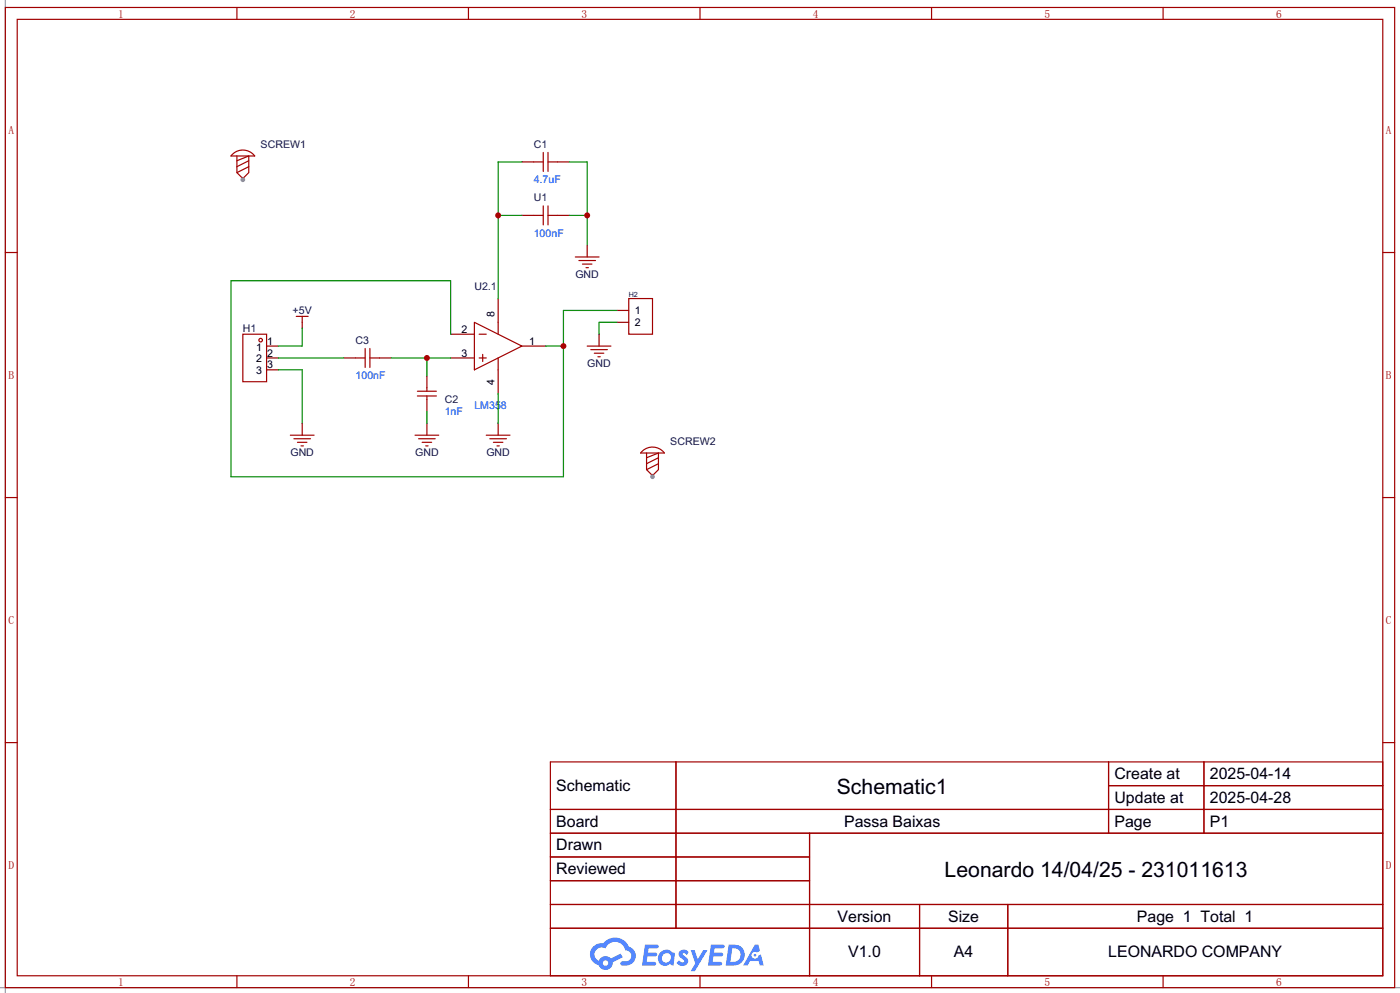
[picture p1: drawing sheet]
<svg xmlns="http://www.w3.org/2000/svg" width="299mm" height="212mm" viewBox="0 0 299 212" stroke-linecap="round" stroke-linejoin="round" font-family="sans-serif">
<path d="M1.1 0v212.3M0 211.1h299.5" fill="none" stroke="#999" stroke-width=".25"/>
<g fill="none" stroke="#a10000" stroke-width=".25">
<path d="M1.1 1.6h297.2v209.5h-297.2zM3.7 4.1h292.1v204.5h-292.1zM50.7 1.6v2.5M100.2 1.6v2.5M149.7 1.6v2.5M199.3 1.6v2.5M248.8 1.6v2.5M1.1 54h2.6M295.8 54h2.5M1.1 106.4h2.6M295.8 106.4h2.5M1.1 158.8h2.6"/>
<path d="M295.8 158.8h2.5M117.7 162.9h178.1v45.7h-178.1zM117.7 173h178.1M117.7 178.1h178.1M144.6 162.9v35.5M173.2 178.1v30.5M237.1 162.9v15.2M237.1 168h58.7M257.5 162.9v15.2M117.7 183.2h55.5M117.7 193.4h178.1M117.7 188.3h55.5"/>
<path d="M117.7 198.4h178.1M196.7 193.4v15.2M215.6 193.4v15.2M50.7 208.6v2.5M100.2 208.6v2.5M149.7 208.6v2.5M199.3 208.6v2.5M248.8 208.6v2.5"/>
</g>
<g fill="#5487ff">
<path d="M145.5 203.3a1.3 1.3 0 0 1 1.8 .3l-.4 .6a.54 .54 0 0 0-.9-.2l.1 .2a1.28 1.28 0 0 1 .8 2 1.53 1.53 0 0 1-2.2-.3l.5-.6 .8 .4a.31 .31 0 0 0 .4-.2 .31 .31 0 0 0-.3-.4 1.12 1.12 0 0 1-.6-1.8z"/>
<path d="M147.7 203.1h.9l.7 2 1.1-2h.9l-2.7 4.5h-.9l1-1.6z"/>
<path d="M138 201.9h1.6a1.31 1.31 0 0 1 1.2 .2 .4 .4 0 0 1-.3 .6h-1.8l-.1 1h1.6a.4 .4 0 0 1 .4 .4 .4 .4 0 0 1-.4 .4h-1.7l-.2 1.1h1.4a.46 .46 0 0 1 .5 .1 .46 .46 0 0 1 .1 .5l-.3 .2h-2.7z"/>
<path d="M152.1 201.9h1.6a1.32 1.32 0 0 1 1.3 .2 .39 .39 0 0 1-.4 .6h-1.7l-.2 1h1.7a.4 .4 0 0 1 .3 .4 .4 .4 0 0 1-.4 .4l-1.7-.1-.2 1.2h1.4a.46 .46 0 0 1 .5 .1 .46 .46 0 0 1 .1 .5l-.3 .2h-2.7z"/>
<path d="M161.5 201.9h.7l.4 1.4-.7 .3a.75 .75 0 0 0-1.1 .3 .75 .75 0 0 0 .5 1.1 .75 .75 0 0 0 .9-.7l.6-.3 .6 2.4h-.9l-.2-.9h-1.9l-.5 .9h-.9z"/>
<path d="M155.9 201.9l-.7 4.5h1.5a2.27 2.27 0 0 0 2.6-2.3 2.27 2.27 0 0 0-2.7-2.2zM156.6 202.7a1.5 1.5 0 0 1 1.8 1.6 1.5 1.5 0 0 1-1.9 1.3h-.3z"/>
<path d="M141.3 203.6a1.6 1.6 0 0 0-.3 2.3 1.6 1.6 0 0 0 2.3 .2l.8 .3 .3-2.5-.2-.2-.4-.1a1.58 1.58 0 0 0-2.5 0zM141.9 204.1a.98 .98 0 0 1 1.6 .4 .98 .98 0 0 1-1.1 1.3 .94 .94 0 0 1-.8-.7 .94 .94 0 0 1 .3-1z"/>
<path d="M126.9 202.3a2.37 2.37 0 0 0 1.2 4.1 1.54 1.54 0 0 0 1.7 .9 1.54 1.54 0 0 0 1.3-1.6l2.1-1-.5-.8-2 1a1.57 1.57 0 0 0-2.6 .5 1.5 1.5 0 0 1-.8-2.1 1.5 1.5 0 0 1 2.2-.5 2.23 2.23 0 0 1 2.3-1.4 2.23 2.23 0 0 1 2 1.8 1.16 1.16 0 0 1 1.2 1.1 1.16 1.16 0 0 1-1 1.2h-.7a.47 .47 0 0 0-.6 .4 .47 .47 0 0 0 .4 .5 2.17 2.17 0 0 0 2.5-.9 2.17 2.17 0 0 0-.3-2.7l-.8-.4a3.2 3.2 0 0 0-5.4-.7l-1.2 .1zM129 205.9a.58 .58 0 0 1 1.1 0 .58 .58 0 0 1-1.1 0z"/>
<circle cx="161.5" cy="204.2" r=".28"/>
</g>
<g fill="none" stroke="#a10000" stroke-width=".25">
<path d="M114.2 34.6h2M116.2 32.6v4.1M117.2 32.6v4.1M117.2 34.6h2.1M114.2 46h2M116.2 44v4.1M117.2 46h2.1M117.2 44v4.1M123.1 54.9h5M123.8 55.7h3.6M124.6 56.5h2M125.3 57.2h.6"/>
<path d="M51.9 71.4h5.1v10.2h-5.1zM63.4 67.6h2.5M64.6 67.6v1.3M101.5 68.9l10.1 5.1-10.1 5.1zM102.5 76.5h1.5M102.5 71.4h1.5M103.3 75.8v1.5M106.6 68.9v2.5M106.6 76.5v2.6M125.6 74h5.1M126.4 74.8h3.5M127.1 75.5h2.1"/>
<path d="M127.9 76.3h.5M134.5 63.8h5.1v7.6h-5.1zM89.3 83.6h4M89.3 84.7h4M91.3 82.9v.7M91.3 84.7v.7"/>
<circle cx="55.8" cy="72.7" r=".38"/>
</g>
<g fill="none" stroke="#870000" stroke-width=".25">
<path d="M111.6 34.6h2.6M119.3 34.6h2.5M111.6 46h2.6M119.3 46h2.5M125.6 52.4v2.5M57 74h2.6M57 76.5h2.6M57 79.1h2.6M64.6 68.9v1.3M96.4 76.5h5.1M96.4 71.4h5.1M106.6 63.8v5.1"/>
<path d="M106.6 79.1v5M111.6 74h5.1M128.1 71.4v2.6M132 66.4h2.5M132 68.9h2.5M91.3 80.3v2.6M91.3 85.4v2.6"/>
</g>
<path d="M121.8 34.6h3.8v17.8M121.8 46h3.8M64.6 70.2v3.8h-5M132 68.9h-3.9v2.5" fill="none" stroke="#008700" stroke-width=".25"/>
<circle cx="125.6" cy="46" r=".63" fill="#c00"/>
<path d="M111.6 34.6h-5v29.2M106.6 46h5" fill="none" stroke="#008700" stroke-width=".25"/>
<circle cx="106.6" cy="46" r=".63" fill="#c00"/>
<path d="M106.6 90.5v2.5" fill="none" stroke="#870000" stroke-width=".25"/>
<path d="M104 93h5.1M104.8 93.8h3.5M105.5 94.6h2.1M106.3 95.3h.5" fill="none" stroke="#a10000" stroke-width=".25"/>
<path d="M116.7 74h3.8M132 66.4h-11.5v35.5h-71.1v-41.9h47v11.4M106.6 84.1v6.4" fill="none" stroke="#008700" stroke-width=".25"/>
<circle cx="120.5" cy="74" r=".63" fill="#c00"/>
<path d="M73.5 76.5h2.6M81.2 76.5h2.5M91.3 90.5v2.5" fill="none" stroke="#870000" stroke-width=".25"/>
<path d="M76.1 76.5h2M78.1 74.5v4.1M79.1 74.5v4.1M79.1 76.5h2.1M88.8 93h5.1M89.5 93.8h3.6M90.3 94.6h2M91.1 95.3h.5" fill="none" stroke="#a10000" stroke-width=".25"/>
<path d="M83.7 76.5h12.7M91.3 76.5v3.8M91.3 88v2.5" fill="none" stroke="#008700" stroke-width=".25"/>
<circle cx="91.3" cy="76.5" r=".63" fill="#c00"/>
<path d="M59.6 76.5h13.9M59.6 79.1h5v11.4" fill="none" stroke="#008700" stroke-width=".25"/>
<path d="M51.9 37.9v.5M64.6 90.5v2.5" fill="none" stroke="#870000" stroke-width=".25"/>
<path d="M49.8 32.9a3.2 3.2 0 0 1 4.7 .4h-5.1zM50.7 33.3v3.6l1.2 1.3 1.3-1.3v-3.6l-2.5 1.1M53.2 34.4l-2.5 1.2M53.2 35.6l-2.5 1.3M62.1 93h5.1M62.9 93.8h3.5M63.6 94.6h2.1M64.4 95.3h.5" fill="none" stroke="#a10000" stroke-width=".25"/>
<circle cx="51.9" cy="38.4" r=".51" fill="#999"/>
<path d="M137.5 96.4a3.2 3.2 0 0 1 4.6 .4h-5.1zM138.3 96.8v3.6l1.3 1.3 1.2-1.3v-3.6l-2.5 1.1M140.8 97.9l-2.5 1.2M140.8 99.1l-2.5 1.3" fill="none" stroke="#a10000" stroke-width=".25"/>
<path d="M139.6 101.4v.5" fill="none" stroke="#870000" stroke-width=".25"/>
<circle cx="139.6" cy="101.9" r=".51" fill="#999"/>
<g font-size="4.5">
<text x="179" y="169.7">Schematic1</text>
<text x="202.1" y="187.5">Leonardo 14/04/25 - 231011613</text>
</g>
<g font-size="3.4">
<text x="238.4" y="166.6">Create at</text>
<text x="258.8" y="166.6">2025-04-14</text>
<text x="119" y="169.1">Schematic</text>
<text x="238.4" y="171.7">Update at</text>
<text x="258.8" y="171.7">2025-04-28</text>
<text x="119" y="176.7">Board</text>
<text x="180.6" y="176.7">Passa Baixas</text>
<text x="238.4" y="176.7">Page</text>
<text x="258.8" y="176.7">P1</text>
<text x="119" y="181.8">Drawn</text>
<text x="119" y="186.9">Reviewed</text>
<text x="179.2" y="197.1">Version</text>
<text x="202.8" y="197.1">Size</text>
<text x="243.2" y="197.1">Page 1 Total 1</text>
<text x="181.4" y="204.7">V1.0</text>
<text x="204.1" y="204.7">A4</text>
<text x="237.1" y="204.7">LEONARDO COMPANY</text>
</g>
<g font-size="2.4" fill="#a00000">
<text x="25.3" y="3.7">1</text>
<text x="74.8" y="3.7">2</text>
<text x="124.4" y="3.7">3</text>
<text x="173.9" y="3.7">4</text>
<text x="223.4" y="3.7">5</text>
<text x="272.9" y="3.7">6</text>
<text x="1.8" y="28.7">A</text>
<text x="296.4" y="28.7">A</text>
<text x="1.8" y="81.1">B</text>
<text x="296.4" y="81.1">B</text>
<text x="1.8" y="133.4">C</text>
<text x="296.4" y="133.4">C</text>
<text x="1.8" y="185.8">D</text>
<text x="296.4" y="185.8">D</text>
<text x="25.3" y="210.8">1</text>
<text x="74.8" y="210.8">2</text>
<text x="124.4" y="210.8">3</text>
<text x="173.9" y="210.8">4</text>
<text x="223.4" y="210.8">5</text>
<text x="272.9" y="210.8">6</text>
</g>
<g font-size="2.3" fill="#000080">
<text x="55.8" y="31.5">SCREW1</text>
<text x="114.2" y="31.5">C1</text>
<text x="114.2" y="43">U1</text>
<text x="123.1" y="59.5">GND</text>
<text x="101.5" y="62">U2.1</text>
<text x="51.9" y="70.9">H1</text>
<text x="62.6" y="67.1">+5V</text>
<text x="76.1" y="73.4">C3</text>
<text x="125.6" y="78.5">GND</text>
<text x="95.1" y="86.1">C2</text>
<text x="143.4" y="95">SCREW2</text>
<text x="62.1" y="97.6">GND</text>
<text x="88.8" y="97.6">GND</text>
<text x="104" y="97.6">GND</text>
</g>
<g font-size="2.3" fill="#00f">
<text x="114.2" y="39.2">4.7uF</text>
<text x="114.2" y="50.6">100nF</text>
<text x="76.1" y="81.1">100nF</text>
<text x="95.1" y="88.7">1nF</text>
<text x="101.5" y="87.4">LM358</text>
</g>
<g font-size="2.3">
<text x="98.7" y="71.1">2</text>
<text x="105.8" y="67.9" transform="rotate(-90 105.8 67.9)">8</text>
<text x="135.8" y="67.1">1</text>
<text x="135.8" y="69.6">2</text>
<text x="54.8" y="74.9">1</text>
<text x="54.8" y="77.5">2</text>
<text x="57.1" y="73.7">1</text>
<text x="57.1" y="76.2">2</text>
<text x="98.7" y="76.2">3</text>
<text x="113.2" y="73.7">1</text>
<text x="54.8" y="80">3</text>
<text x="57.1" y="78.8">3</text>
<text x="105.8" y="82.3" transform="rotate(-90 105.8 82.3)">4</text>
</g>
<text font-size="1.5" fill="#000080" x="134.5" y="63.5">H2</text>
</svg>
